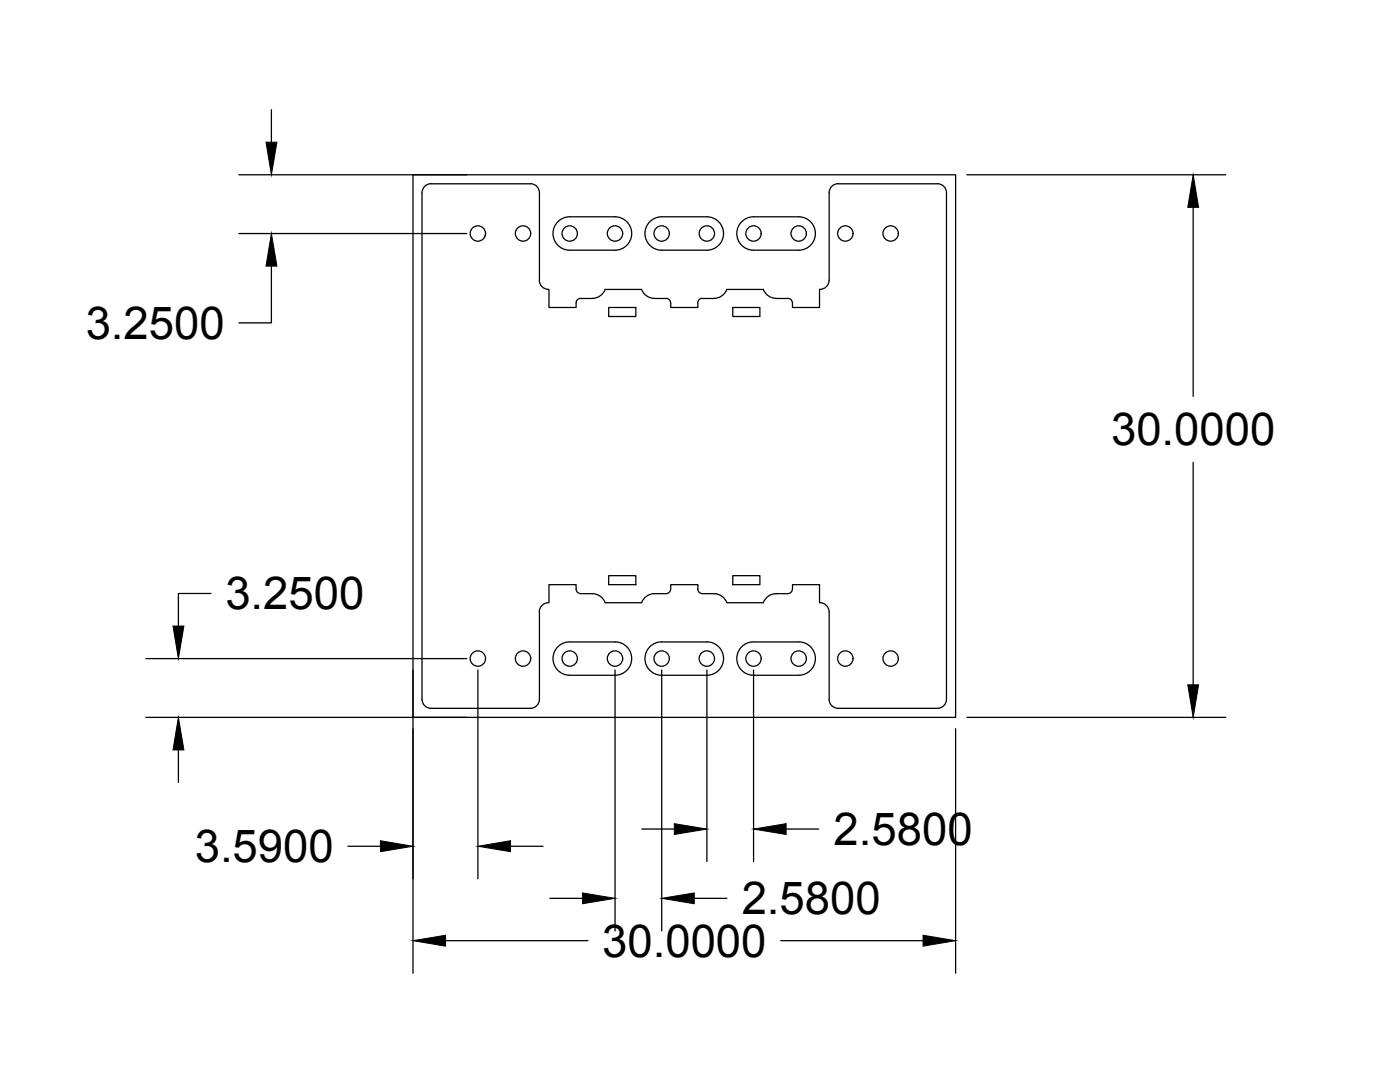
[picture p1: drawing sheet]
<svg xmlns="http://www.w3.org/2000/svg" width="279mm" height="216mm" viewBox="0 0 279 216" stroke-linecap="round" stroke-linejoin="round" font-family="sans-serif">
<!-- layer: glassOutline -->
<g fill="none" stroke="#000" stroke-width=".25">
<path d="M47.7 34.9h45.4M54.2 21.9v6.5M82.4 34.9h108.3v108.2h-108.3zM193 34.9h51.6M47.7 46.6h45.4M54.2 53.1v11.3h-6.5M238.1 41.4v37.7M238.1 92.3v44.3M42.1 118.4h-6.5v6.5M29.1 131.4h64M82.4 133.7v60.5M95.4 133.7v41.7"/>
<path d="M122.7 133.7v52.1M132.1 133.7v52.1M141.1 133.7v38.2M150.4 133.7v38.2M29.1 143.1h64M35.6 149.6v6.5M190.7 145.4v48.8M193 143.1h51.6M69.4 168.9h6.5M101.9 168.9h6.5M109.7 179.3h6.5M128.1 165.4h6.5"/>
<path d="M138.6 179.3h6.5M156.9 165.4h6.5M88.9 187.7h28.4M155.8 187.7h28.4"/>
</g>
<!-- layer: pinPlacements -->
<g fill="none" stroke="#000" stroke-width=".25">
<circle cx="95.4" cy="46.6" r="1.53"/>
<circle cx="104.4" cy="46.6" r="1.53"/>
<circle cx="113.7" cy="46.6" r="1.53"/>
<circle cx="122.7" cy="46.6" r="1.53"/>
<circle cx="132" cy="46.6" r="1.53"/>
<circle cx="141.1" cy="46.6" r="1.53"/>
<circle cx="150.4" cy="46.6" r="1.53"/>
<circle cx="159.4" cy="46.6" r="1.53"/>
<circle cx="168.7" cy="46.6" r="1.53"/>
<circle cx="177.7" cy="46.6" r="1.53"/>
<circle cx="95.4" cy="131.4" r="1.53"/>
<circle cx="104.4" cy="131.4" r="1.53"/>
<circle cx="113.7" cy="131.4" r="1.53"/>
<circle cx="122.7" cy="131.4" r="1.53"/>
<circle cx="132" cy="131.4" r="1.53"/>
<circle cx="141.1" cy="131.4" r="1.53"/>
<circle cx="150.4" cy="131.4" r="1.53"/>
<circle cx="159.4" cy="131.4" r="1.53"/>
<circle cx="168.7" cy="131.4" r="1.53"/>
<circle cx="177.7" cy="131.4" r="1.53"/>
</g>
<!-- layer: TC-etch-lines-chemical -->
<g fill="none" stroke="#000" stroke-width=".25">
<path d="M86 36.7a1.81 1.81 0 0 0-1.8 1.8v101a1.81 1.81 0 0 0 1.8 1.8M86 36.7h19.9M105.8 36.7a1.81 1.81 0 0 1 1.9 1.8v17.4M165.5 38.5a1.77 1.77 0 0 1 1.8-1.8h19.8a1.81 1.81 0 0 1 1.8 1.8v101a1.81 1.81 0 0 1-1.8 1.8h-19.8a1.81 1.81 0 0 1-1.8-1.8M165.5 38.5v17.4M107.6 55.9a1.81 1.81 0 0 0 1.8 1.8M109.5 57.8h.1v3.6h5.4v-1a.9 .9 0 0 1 .9-.9M111.3 44.2a3.3 3.3 0 0 1 2.4-.9h9a3.3 3.3 0 0 1 3.4 3.3 3.3 3.3 0 0 1-3.4 3.3h-9a3.3 3.3 0 0 1-3.1-2 3.3 3.3 0 0 1 .7-3.7zM115.9 59.6h2.3M120.8 57.7a2.7 2.7 0 0 1-2.6 1.8M120.8 57.8h7.3M128 57.7a2.7 2.7 0 0 0 2.6 1.8"/>
<path d="M130.6 59.6h2.3M132.9 59.5a.9 .9 0 0 1 .9 .9M140.2 59.5a.9 .9 0 0 0-.9 .9M140.2 59.6h2.3M141.1 43.3a3.3 3.3 0 0 1 3.3 3.3 3.3 3.3 0 0 1-3.3 3.3M141.1 43.3h-9.1a3.3 3.3 0 0 0-3.3 3.3 3.3 3.3 0 0 0 3.3 3.3h9.1M145 57.7a2.7 2.7 0 0 1-2.5 1.8M145.1 57.8h7.3M148 44.2a3.3 3.3 0 0 1 2.4-.9h9a3.3 3.3 0 0 1 3.3 3.3 3.3 3.3 0 0 1-3.3 3.3h-9a3.3 3.3 0 0 1-3.1-2 3.3 3.3 0 0 1 .7-3.7zM152.3 57.7a2.7 2.7 0 0 0 2.6 1.8M154.9 59.6h2.3M163.7 57.8h-.1v3.6h-5.4v-1a.94 .94 0 0 0-1-.9"/>
<path d="M165.5 55.9a1.81 1.81 0 0 1-1.8 1.8M121.5 61.4h5.4v1.8h-5.4zM133.9 60.4v1h5.4v-1M146.2 61.4h5.5v1.8h-5.5zM121.5 114.9h5.4v1.8h-5.4zM130.6 118.5a2.7 2.7 0 0 0-2.6 1.8M130.6 118.5h2.3M133.8 117.5a.9 .9 0 0 1-.9 .9M133.9 117.6v-.9h5.4v.9M139.3 117.5a.9 .9 0 0 0 .9 .9 5.2 5.2 0 0 1 3.9 .6l.7 .8 .2 .5M146.2 114.9h5.5v1.8h-5.5zM154.9 118.5a2.7 2.7 0 0 0-2.6 1.8"/>
<path d="M154.9 118.5h2.3M157.2 118.4a.9 .9 0 0 0 .9-.9l.1-.8h5.4v3.6a1.81 1.81 0 0 1 1.9 1.8M107.7 122.1v17.4a1.81 1.81 0 0 1-1.9 1.8M111.3 129a3.2 3.2 0 0 1 2.4-.9h9a3.3 3.3 0 0 1 3.4 3.3 3.3 3.3 0 0 1-3.4 3.3h-9a3.3 3.3 0 0 1-3.1-2 3.3 3.3 0 0 1 .7-3.7zM128.1 120.3h-7.3a2.7 2.7 0 0 0-2.6-1.8l-2.3-.1a.9 .9 0 0 1-.9-.8v-.9h-5.4v3.6a1.82 1.82 0 0 0-2 1.8M141.1 128.1a3.3 3.3 0 0 1 3.3 3.3 3.3 3.3 0 0 1-3.3 3.3M141.1 128.1h-9.1a3.3 3.3 0 0 0-3.3 3.3 3.3 3.3 0 0 0 3.3 3.3h9.1M145.1 120.3h7.3M148 129a3.3 3.3 0 0 1 2.4-.9h9a3.3 3.3 0 0 1 3.3 3.3 3.3 3.3 0 0 1-3.3 3.3h-9a3.3 3.3 0 0 1-3.1-2 3.3 3.3 0 0 1 .7-3.7zM165.5 122.1v17.4M86 141.3h19.9"/>
</g>
<!-- layer: glassOutline -->
<path d="M96.8 47.2h.1" fill="none" stroke="#000" stroke-width=".2"/>
<g fill="#000" stroke="#000" stroke-width=".2">
<path d="M53.1 28.4h2.2l-1.1 6.5zM54.2 46.6l1.1 6.5h-2.2zM238.1 34.9l1.1 6.5h-2.2zM34.5 124.9h2.2l-1.1 6.5zM237 136.6h2.2l-1.1 6.5zM35.6 143.1l1.1 6.5h-2.2zM75.9 167.8l6.5 1.1-6.5 1zM95.4 168.9l6.5-1.1v2.1zM116.2 178.2l6.5 1.1-6.5 1zM134.6 164.4l6.5 1-6.5 1.1zM132.1 179.3l6.5-1.1v2.1zM150.4 165.4l6.5-1v2.1z"/>
<path d="M82.4 187.7l6.5-1.1v2.2zM184.2 186.6l6.5 1.1-6.5 1.1z"/>
</g>
<g font-size="9.1">
<text x="17.1" y="67.6">3.2500</text>
<text x="221.7" y="88.9">30.0000</text>
<text x="45" y="121.6">3.2500</text>
<text x="38.9" y="172">3.5900</text>
<text x="166.4" y="168.6">2.5800</text>
<text x="148" y="182.4">2.5800</text>
<text x="120.2" y="190.9">30.0000</text>
</g>
</svg>
